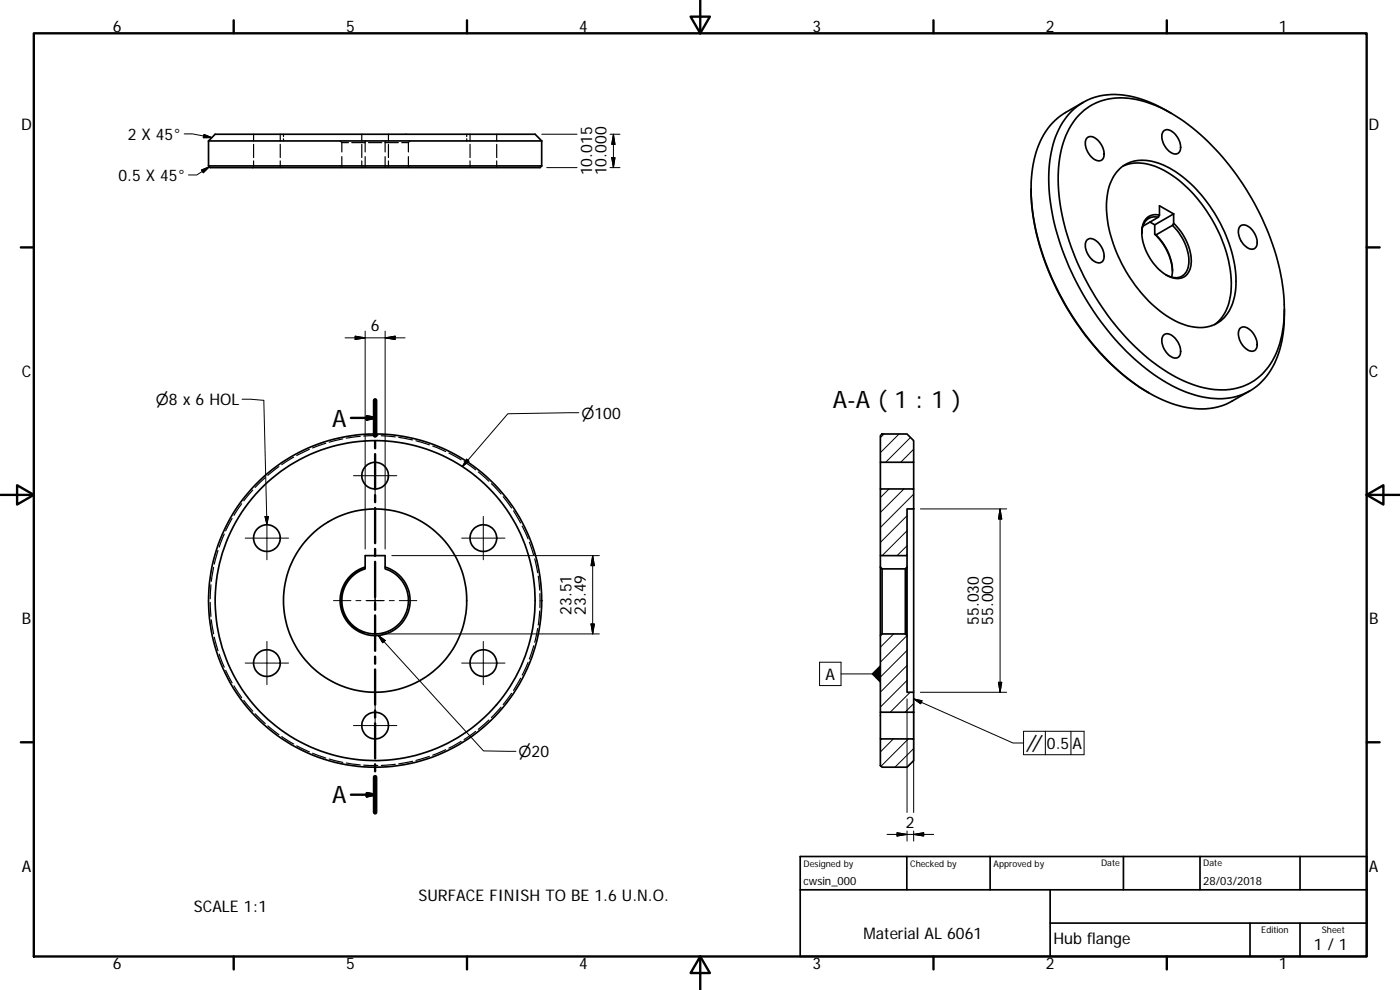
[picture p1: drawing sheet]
<svg xmlns="http://www.w3.org/2000/svg" width="420mm" height="297mm" viewBox="0 0 420 297" stroke-linecap="round" stroke-linejoin="round" font-family="sans-serif">
<g fill="none" stroke="#000" stroke-width=".3">
<path d="M55.3 40.2h2.5l5.8 1.1M60.5 51l2.3-1-1.8 1.8zM61.2 40.3l2.4 1h-2.6zM62.8 50l-3.7 2.5h-2.5M162.6 40.3h10.6M164.1 50.3h9.1M183.1 50.3h3M183.1 40.3h3M183.6 47.3h1l-.5 3zM184.1 40.3v10M184.1 40.3l.5 3h-1zM109.6 99.4v43.2"/>
<path d="M115.6 99.4v43.2M72.7 119.8l6.5 .3 .8 34.9h.5l-.3 1.9M103.6 101.4h18M106.6 100.9l3 .5-3 .5zM115.6 101.4l3-.5v1zM112.6 136.2v13M140 137.8l.7 .6-1.9 1.6zM173.7 123.8l-21.3 .3-13.6 15.9M265.3 130.2l-1.1 1.1M269.8 130.2l-5.6 5.6M273.3 131.3l-7.5 7.4M274.2 134.8l-3.9 3.9"/>
<path d="M80 155h-.5l.5 2M80.1 155v13M106.1 142.7h13M109.6 142.8v21.9M115.6 142.8v21.9M145 155v13M266.8 146.7l-2.6 2.6M271.3 146.7l-7.1 7.1M272.2 159.3l-7.5 7.4M272.2 154.7l-8 8.1M274.2 148.3l-10 10M276.2 152.7h25.9"/>
<path d="M300.1 152.7v55M300.1 152.7l.5 3h-1zM73.6 161.5h13M112.6 177.7v5.2M117.6 166.7h27.3M138.5 161.5h13M145.1 166.7h34.8M177.9 166.7v23.5M177.9 166.7l.5 3h-1zM272.2 163.7l-3 3M73.6 198.9h13M80.1 192.4v13"/>
<path d="M100.1 180.2h5.2M106.8 180.2h1.5M109.8 180.2h5.5M112.6 184.4v1.5M112.6 187.5v5.2M113.5 190.7l2.1 1.5-.8 .6zM113.5 190.7l31.6 34.6 9.7 .1M114.6 190.2h65.3M116.8 180.2h1.5M119.8 180.2h5.3M138.5 198.9h13M145 192.4v13"/>
<path d="M177.4 187.2h1l-.5 3zM246 198.7h6.4v7h-6.4zM268.2 190.2l-4 4M272.2 199.7l-8 8M272.2 195.2l-8 8M272.2 190.7l-8 8M106.1 217.7h13M112.6 211.2v13M252.4 202.2h9.3M272.2 209.7v34.1M272.2 204.2l-8 8M273.1 207.7l-5.9 6"/>
<path d="M274.2 209.7l2.5 .5-.4 1zM274.2 211.1l-2.6 2.6M276.2 207.7h25.9M299.6 204.7h1l-.5 3zM307.2 219.4h18.1v7h-18.1zM313.7 219.4v7M321.4 219.4v7M268.1 221.7l-3.9 3.9M272.6 221.7l-8.2 8.2M274.2 224.6l-5.6 5.6M307.2 222.9h-3.2l-29.8-13.2v34.1M266.2 250.4h14"/>
<path d="M269.2 249.9l3 .5-3 .4zM272.2 249.3v3.1M274.2 249.3v3.1M274.2 250.4l3-.5v.9z"/>
</g>
<g fill="none" stroke="#000" stroke-width=".36">
<path d="M76.1 40.3v2M76.1 43.3v4M76.1 48.3v2M84.1 40.3v2M84.1 43.3v4M84.1 48.3v2M85.1 40.3v.7M85.1 41.6v.7M102.1 42.3l.1 .2M102.2 50.1l-.1 .2M102.4 42.6l.2 .2M102.6 47v2.8l-.2 .2"/>
<path d="M102.6 42.8v2.8M102.6 42.8h2M105.6 42.8h4M108.6 40.3v2M108.6 43.3v4M108.6 48.3v2M109.6 47v3M109.6 42.3v.2M109.6 42.6v3M109.6 50.1v.2M110.6 42.8h4M115.6 47v3"/>
<path d="M115.6 42.8h4M115.6 42.3v.2M115.6 42.6v3M115.6 50.1v.2M116.6 40.3v2M116.6 43.3v4M116.6 48.3v2M120.6 42.8h2M122.6 47v2.8l.1 .2M122.6 42.8v2.8M122.7 42.6l-.1 .2M122.9 50.1l.2 .2"/>
<path d="M123.1 42.3l-.2 .2M140.1 40.3v.7M140.1 41.6v.7M141.1 40.3v2M141.1 43.3v4M141.1 48.3v2M149.1 40.3v2M149.1 43.3v4M149.1 48.3v2M88.1 137.2l-3.5 2.2M92.8 134.8l-3.7 1.9M97.8 133l-4 1.4"/>
<path d="M102.9 131.7l-4.1 1M108.1 130.9l-4.2 .6M113.4 130.7l-4.3 .1M114.4 130.7l4.2 .4M119.7 131.2l4.1 .8M124.8 132.2l4.1 1.3M129.9 133.8l3.8 1.7M134.7 135.9l3.7 2.1M139.3 138.5l3.4 2.5M69.6 155.5l-1.9 3.8M72.5 151.1l-2.3 3.5M75.9 147l-2.7 3.3"/>
<path d="M79.6 143.3l-3 2.9M83.7 140l-3.3 2.6M143.5 141.6l3.2 2.8M147.5 145.1l2.9 3.1M151 149l2.5 3.4M154.1 153.3l2.1 3.6M156.7 157.9l1.8 3.8M63.3 175.5l-.2 4.2M64.1 170.2l-.7 4.2M65.4 165.2l-1.1 4M67.3 160.2l-1.5 3.9M158.9 162.7l1.3 4"/>
<path d="M160.5 167.7l.9 4.1M161.5 172.9l.5 4.2M162 178.1v4.2M63.1 180.7l.2 4.3M63.4 186l.7 4.2M64.3 191.2l1.1 4M65.8 196.3l1.5 3.9M158.5 198.7l-1.8 3.9M160.2 193.7l-1.3 4M161.4 188.6l-.9 4.1M162 183.3l-.5 4.2M67.7 201.1l1.9 3.8"/>
<path d="M70.2 205.8l2.3 3.5M73.2 210.1l2.7 3.3M76.6 214.2l3 2.9M80.4 217.8l3.3 2.6M142.7 219.5l-3.4 2.4M146.7 216l-3.2 2.8M150.4 212.2l-2.9 3.1M153.5 208l-2.5 3.4M156.2 203.5l-2.1 3.6M84.6 221l3.5 2.2M89.1 223.8l3.7 1.8M93.8 226l4 1.5"/>
<path d="M98.8 227.8l4.1 .9M103.9 228.9l4.2 .6M109.1 229.6l4.3 .1M118.6 229.3l-4.2 .4M123.8 228.4l-4.1 .8M128.9 226.9l-4.1 1.3M133.7 224.9l-3.8 1.7M138.4 222.4l-3.7 2.1"/>
</g>
<g fill="none" stroke="#000" stroke-width=".51">
<path d="M325.1 30.7l-5.3 3.1a22.1 22.1 0 0 0-9.9 16.7 62.5 62.5 0 0 0 6.7 34.8 76.1 76.1 0 0 0 27.6 32.2 30.1 30.1 0 0 0 19.9 4.9l3.9-1.1 7.1-4M349.3 39.2a2.87 2.87 0 0 1 3.7 1.5 4.4 4.4 0 0 1 .8 5.1 2.62 2.62 0 0 1-3.7-1.2 4.3 4.3 0 0 1-.8-5.4zM351.5 34a31.1 31.1 0 0 0-20.1-5.4 18.4 18.4 0 0 0-14.9 13.4 49 49 0 0 0 .8 28.4 80.9 80.9 0 0 0 29.1 42.1 33.6 33.6 0 0 0 21.4 7 17.9 17.9 0 0 0 15.5-12.4 45.7 45.7 0 0 0 1.4-23 77.4 77.4 0 0 0-30.5-48.4 31.9 31.9 0 0 0-19.7-6.3 17.2 17.2 0 0 0-15 12.3 45.8 45.8 0 0 0 .4 27.5 77.9 77.9 0 0 0 28.3 41.1 31.3 31.3 0 0 0 20.8 6.6 17.6 17.6 0 0 0 14.7-12.8 35.9 35.9 0 0 0 1.8-11.3M62.6 42.3l2-2h96l2 2M62.6 42.3h100M62.6 42.3v7.5M62.6 49.8h100M62.6 49.8l.5 .5h99l.5-.5M162.6 42.3v7.5M309.4 56.6a74.1 74.1 0 0 0 14.5 41.5 67 67 0 0 0 20.9 19.8M326.1 41.5a2.22 2.22 0 0 1 3.4 .6 4.9 4.9 0 0 1 1.4 5.7 2.68 2.68 0 0 1-3.8-1.2 4.9 4.9 0 0 1-1-5.1zM336.1 50.6a11.4 11.4 0 0 1 12.2-1.4 37.5 37.5 0 0 1 18 18 34 34 0 0 1 4.1 22.1 10.4 10.4 0 0 1-10.5 9 22.9 22.9 0 0 1-14.2-7.1 44 44 0 0 1-13.6-29.2 15.1 15.1 0 0 1 4-11.4z"/>
<path d="M337 49.8a14.4 14.4 0 0 1 13.4 1.9 43.1 43.1 0 0 1 19.1 33.2 14.6 14.6 0 0 1-5 12.5M326.3 71.9a2.9 2.9 0 0 1 3.8 1.5 4.5 4.5 0 0 1 .8 5.1 2.71 2.71 0 0 1-3.8-1.3 4.3 4.3 0 0 1-.8-5.3zM345.1 66.6l1.5 .9v2.8M346.6 70.3a16.6 16.6 0 0 1 5.3 11M346.6 70.3l.3 .2M346.9 70.5a14.5 14.5 0 0 1 4.7 12.7M347.6 65.2l-4.6 2.7M351.9 67.6l-5 2.9M352.2 67l-.3 .6a14.6 14.6 0 0 1 4.7 12.6 4 4 0 0 1-6.2 2.5l-.5-.2M352.2 64.2l-5.6 3.3M352.2 64.2v2.8M352.2 64.2l-4.2-2.5v2.9"/>
<path d="M352.2 67a15.4 15.4 0 0 1 5.1 13.2 4.1 4.1 0 0 1-6.3 2.8 15.6 15.6 0 0 1-8.2-15 4 4 0 0 1 5.2-3.4l-.4 .6a4.1 4.1 0 0 0-4.9 4.7M372.1 68a2.47 2.47 0 0 1 3.6 .9 4.6 4.6 0 0 1 1.1 5.4 2.38 2.38 0 0 1-3.4-.8 5 5 0 0 1-1.3-5.5zM372.1 98.6a2.06 2.06 0 0 1 3 .3 5.4 5.4 0 0 1 1.9 5.8 1.85 1.85 0 0 1-3 0 5.3 5.3 0 0 1-1.9-6.1zM349.3 100.5a2.87 2.87 0 0 1 3.7 1.5 4.4 4.4 0 0 1 .8 5 2.62 2.62 0 0 1-3.7-1.2 4.3 4.3 0 0 1-.8-5.3zM264.2 138.7v8M264.2 130.7l.5-.5h7.5l2 2v6.5h-10zM274.2 138.7v8M264.2 146.7h10v6h-2v14h-8zM274.2 152.7v55M109.6 170.1v-3.4h6v3.4a10.5 10.5 0 0 1 5.5 16.2 10.5 10.5 0 0 1-17.1 0 10.5 10.5 0 0 1 5.6-16.2v.6a10 10 0 0 0-5.1 15.4 10 10 0 0 0 16.2 0 10 10 0 0 0-5.1-15.4v-.6M264.2 170.1v20.6M264.2 166.7v3.4"/>
<path d="M264.2 170.1a2.25 2.25 0 0 1 .5 2.4v17.7M264.7 170.7h7M272.2 166.7v3.4M264.2 190.7l.5-.5h7l.5 .5v17h2v6h-10zM271.7 190.2v-19a.89 .89 0 0 1 .5-1.1v20.6M264.2 213.7v8M274.2 213.7v8M264.2 221.7h10v6.5l-2 2h-7.5l-.5-.5zM240.1 257h170.1v30h-170.1zM272.1 257v10M297.1 257v10M337.2 257v10"/>
<path d="M360.1 257v10M390.2 257v10M240.1 267h170.1M315.2 267v20M315.2 277h95M375.1 277v10M390.2 277v10"/>
<circle cx="112.6" cy="142.7" r="4"/>
<circle cx="80.1" cy="161.5" r="4"/>
<circle cx="145.1" cy="161.5" r="4"/>
<circle cx="80.1" cy="199" r="4"/>
<circle cx="112.6" cy="180.2" r="50"/>
<circle cx="112.6" cy="180.2" r="27.5"/>
<circle cx="112.6" cy="180.2" r="48"/>
<circle cx="145.1" cy="199" r="4"/>
<circle cx="112.6" cy="217.7" r="4"/>
</g>
<g fill="none" stroke="#000" stroke-width=".71">
<path d="M10.1 10h400.1v277h-400.1zM70.1 6.1v3.9M140.2 6.1v3.9M207.3 5h5.8l-2.9 5zM210.2 0v10M280.2 6.1v3.9M350.2 6.1v3.9M6.3 74.2h3.8M410.2 74.2h3.9M105.3 125.4h7.3M110.1 124.9l2.5 .5-2.5 .5zM112.6 120.1v10.6"/>
<path d="M112.6 132.4v2.1M112.6 136.3v10.5M.2 148.5h9.9M5.1 145.6l5 2.9-5 2.9zM112.6 148.6v2.1M112.6 152.4v10.6M410.2 148.5l5-2.9v5.8zM410.2 148.5h9.9M112.6 164.7v2.1M112.6 168.6v10.5M112.6 180.9v2.1M112.6 184.7v10.6"/>
<path d="M112.6 197v2.1M112.6 200.9v10.5M112.6 213.2v2.1M112.6 217v10.6M6.3 222.7h3.8M105.3 238.4h7.3M110.1 238l2.5 .4-2.5 .6zM112.6 229.3v2.1M112.6 233.2v10.5M410.2 222.7h3.9M70.1 287v3.9M140.2 287v3.9"/>
<path d="M210.2 287l2.9 5h-5.8zM210.2 287v10M280.2 287v3.9M350.2 287v3.9"/>
</g>
<path d="M112.6 120.1v10.6M112.6 233.2v10.5" fill="none" stroke="#000" stroke-width="1.4"/>
<path d="M110.1 124.9l2.5 .5-2.5 .5zM110.1 238l2.5 .4-2.5 .6z" fill="#000" stroke="#000" stroke-width=".71"/>
<g fill="#000" stroke="#000" stroke-width=".3">
<path d="M61.2 40.3l2.4 1h-2.6zM60.5 51l2.3-1-1.8 1.8zM183.6 47.3h1l-.5 3zM184.1 40.3l.5 3h-1zM106.6 100.9l3 .5-3 .5zM115.6 101.4l3-.5v1zM140 137.8l.7 .6-1.9 1.6zM79.5 155h1l-.4 2.4zM300.1 152.7l.5 3h-1zM177.9 166.7l.5 3h-1zM113.5 190.7l2.1 1.5-.8 .6zM177.4 187.2h1l-.5 3z"/>
<path d="M264.2 199.7v5l-2.5-2.5zM274.2 209.7l2.5 .5-.4 1zM299.6 204.7h1l-.5 3zM269.2 249.9l3 .5-3 .4zM274.2 250.4l3-.5v.9z"/>
</g>
<g font-size="7.2">
<text x="249.9" y="122.3">A-A ( 1 : 1 )</text>
<text x="99.7" y="128">A</text>
<text x="99.7" y="241.1">A</text>
</g>
<g font-size="4.8">
<text x="33.8" y="9.6">6</text>
<text x="103.9" y="9.6">5</text>
<text x="173.9" y="9.6">4</text>
<text x="243.8" y="9.6">3</text>
<text x="313.8" y="9.6">2</text>
<text x="383.8" y="9.6">1</text>
<text x="6.4" y="38.9">D</text>
<text x="38.3" y="41.9">2 X 45°</text>
<text x="410.7" y="38.9">D</text>
<text x="177.7" y="52.6" transform="rotate(-90 177.7 52.6)">10.015</text>
<text x="182" y="52.6" transform="rotate(-90 182 52.6)">10.000</text>
<text x="35.6" y="54.3">0.5 X 45°</text>
<text x="111.3" y="99.3">6</text>
<text x="6.6" y="113.1">C</text>
<text x="410.9" y="113.1">C</text>
<text x="171.5" y="184.4" transform="rotate(-90 171.5 184.4)">23.51</text>
<text x="175.8" y="184.4" transform="rotate(-90 175.8 184.4)">23.49</text>
<text x="6.6" y="187.3">B</text>
<text x="293.8" y="187.5" transform="rotate(-90 293.8 187.5)">55.030</text>
<text x="298" y="187.5" transform="rotate(-90 298 187.5)">55.000</text>
<text x="410.9" y="187.3">B</text>
<text x="247.7" y="204">A</text>
<text x="314.2" y="224.7">0.5</text>
<text x="321.9" y="224.7">A</text>
<text x="271.9" y="248.3">2</text>
<text x="6.5" y="261.6">A</text>
<text x="410.8" y="261.6">A</text>
<text x="58.2" y="273.5">SCALE 1:1</text>
<text x="125.6" y="270.4">SURFACE FINISH TO BE 1.6 U.N.O.</text>
<text x="259.2" y="281.6">Material AL 6061</text>
<text x="316.2" y="283.3">Hub flange</text>
<text x="394.3" y="284.9">1 / 1</text>
<text x="33.8" y="290.9">6</text>
<text x="103.9" y="290.9">5</text>
<text x="173.9" y="290.9">4</text>
<text x="243.8" y="290.9">3</text>
<text x="313.8" y="290.9">2</text>
<text x="383.8" y="290.9">1</text>
</g>
<g font-size="4.6">
<text x="46.8" y="121.5">⌀8 x 6 HOL</text>
<text x="174.5" y="125.6">⌀100</text>
<text x="155.6" y="227.1">⌀20</text>
<text x="307.7" y="225.5">∥</text>
</g>
<g font-size="3.4">
<text x="241.1" y="265.5">cwsin_000</text>
<text x="361.1" y="265.4">28/03/2018</text>
</g>
<g font-size="2.7">
<text x="241.1" y="260.1">Designed by</text>
<text x="273.2" y="260.1">Checked by</text>
<text x="298.2" y="260.1">Approved by</text>
<text x="330.4" y="259.9">Date</text>
<text x="361.1" y="259.9">Date</text>
<text x="378.5" y="280.1">Edition</text>
<text x="396.7" y="280.1">Sheet</text>
</g>
</svg>
